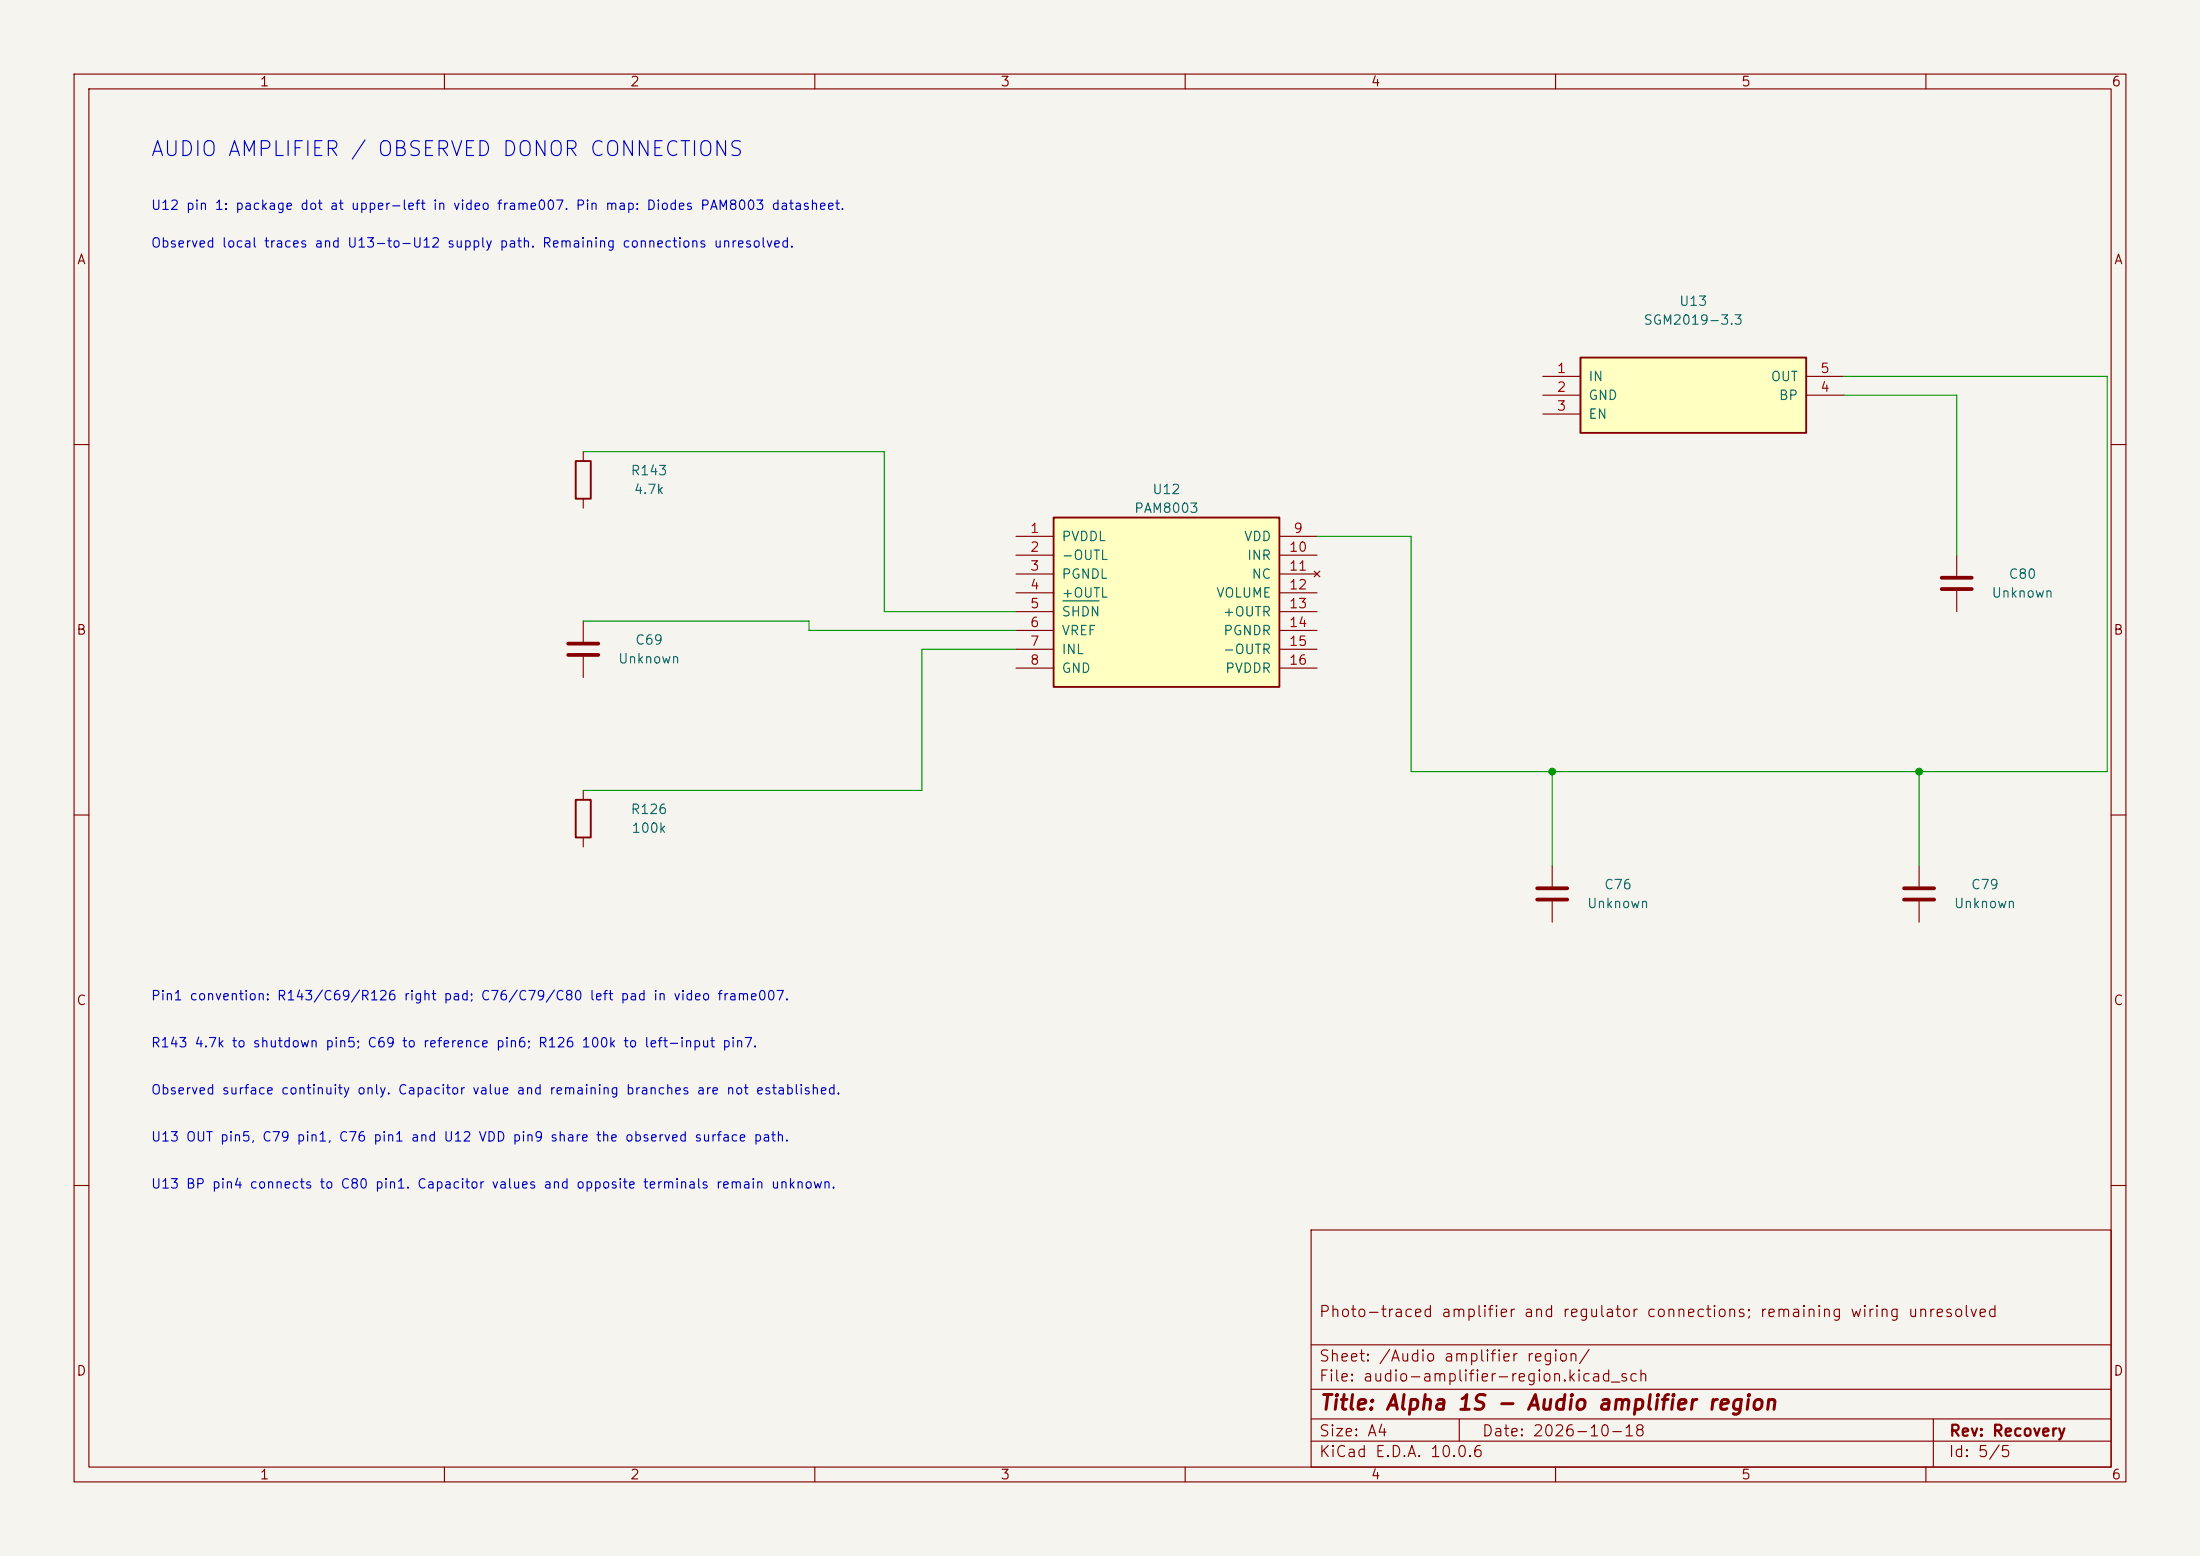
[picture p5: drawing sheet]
(kicad_sch
 (version 20260306)
 (generator "eeschema")
 (generator_version "10.0")
 (paper "A4")
 (title_block
  (title "Alpha 1S - Audio amplifier region")
  (date "2026-10-18")
  (rev "Recovery")
  (comment 1 "Photo-traced amplifier and regulator connections; remaining wiring unresolved"))
 (lib_symbols
  (symbol "Alpha1S:PAM8003"
   (pin_names
    (offset 1.016)) (exclude_from_sim no) (in_bom yes) (on_board yes)
   (in_pos_files yes)
   (duplicate_pin_numbers_are_jumpers no)
   (property "Reference" "U" (at 0 16.51 0) (show_name no) (do_not_autoplace no) (effects (font (size 1.27 1.27))))
   (property "Value" "PAM8003" (at 0 13.97 0) (show_name no) (do_not_autoplace no) (effects (font (size 1.27 1.27))))
   (property "Footprint" "" (at 0 0 0) (show_name no) (do_not_autoplace no) (hide yes) (effects (font (size 1.27 1.27))))
   (property "Datasheet" "https://www.diodes.com/datasheet/download/PAM8003.pdf" (at 0 0 0) (show_name no) (do_not_autoplace no) (hide yes) (effects (font (size 1.27 1.27))))
   (property "Description" "" (at 0 0 0) (show_name no) (do_not_autoplace no) (hide yes) (effects (font (size 1.27 1.27))))
   (symbol "PAM8003_0_1"
    (rectangle (start -15.24 11.43) (end 15.24 -11.43) (stroke (width 0.254) (type default)) (fill (type background))))
   (symbol "PAM8003_1_1"
    (pin power_in line (at -20.32 8.89 0) (length 5.08) (name "PVDDL" (effects (font (size 1.27 1.27)))) (number "1" (effects (font (size 1.27 1.27)))))
    (pin output line (at -20.32 6.35 0) (length 5.08) (name "-OUTL" (effects (font (size 1.27 1.27)))) (number "2" (effects (font (size 1.27 1.27)))))
    (pin power_in line (at -20.32 3.81 0) (length 5.08) (name "PGNDL" (effects (font (size 1.27 1.27)))) (number "3" (effects (font (size 1.27 1.27)))))
    (pin output line (at -20.32 1.27 0) (length 5.08) (name "+OUTL" (effects (font (size 1.27 1.27)))) (number "4" (effects (font (size 1.27 1.27)))))
    (pin input line (at -20.32 -1.27 0) (length 5.08) (name "~{SHDN}" (effects (font (size 1.27 1.27)))) (number "5" (effects (font (size 1.27 1.27)))))
    (pin output line (at -20.32 -3.81 0) (length 5.08) (name "VREF" (effects (font (size 1.27 1.27)))) (number "6" (effects (font (size 1.27 1.27)))))
    (pin input line (at -20.32 -6.35 0) (length 5.08) (name "INL" (effects (font (size 1.27 1.27)))) (number "7" (effects (font (size 1.27 1.27)))))
    (pin power_in line (at -20.32 -8.89 0) (length 5.08) (name "GND" (effects (font (size 1.27 1.27)))) (number "8" (effects (font (size 1.27 1.27)))))
    (pin power_in line (at 20.32 8.89 180) (length 5.08) (name "VDD" (effects (font (size 1.27 1.27)))) (number "9" (effects (font (size 1.27 1.27)))))
    (pin input line (at 20.32 6.35 180) (length 5.08) (name "INR" (effects (font (size 1.27 1.27)))) (number "10" (effects (font (size 1.27 1.27)))))
    (pin no_connect line (at 20.32 3.81 180) (length 5.08) (name "NC" (effects (font (size 1.27 1.27)))) (number "11" (effects (font (size 1.27 1.27)))))
    (pin input line (at 20.32 1.27 180) (length 5.08) (name "VOLUME" (effects (font (size 1.27 1.27)))) (number "12" (effects (font (size 1.27 1.27)))))
    (pin output line (at 20.32 -1.27 180) (length 5.08) (name "+OUTR" (effects (font (size 1.27 1.27)))) (number "13" (effects (font (size 1.27 1.27)))))
    (pin power_in line (at 20.32 -3.81 180) (length 5.08) (name "PGNDR" (effects (font (size 1.27 1.27)))) (number "14" (effects (font (size 1.27 1.27)))))
    (pin output line (at 20.32 -6.35 180) (length 5.08) (name "-OUTR" (effects (font (size 1.27 1.27)))) (number "15" (effects (font (size 1.27 1.27)))))
    (pin power_in line (at 20.32 -8.89 180) (length 5.08) (name "PVDDR" (effects (font (size 1.27 1.27)))) (number "16" (effects (font (size 1.27 1.27))))))
   (embedded_fonts no))
  (symbol "Alpha1S:SGM2019_3V3"
   (pin_names
    (offset 1.016)) (exclude_from_sim no) (in_bom yes) (on_board yes)
   (in_pos_files yes)
   (duplicate_pin_numbers_are_jumpers no)
   (property "Reference" "U" (at 0 10.16 0) (show_name no) (do_not_autoplace no) (effects (font (size 1.27 1.27))))
   (property "Value" "SGM2019_3V3" (at 0 7.62 0) (show_name no) (do_not_autoplace no) (effects (font (size 1.27 1.27))))
   (property "Footprint" "" (at 0 0 0) (show_name no) (do_not_autoplace no) (hide yes) (effects (font (size 1.27 1.27))))
   (property "Datasheet" "https://www.sg-micro.com/rect/assets/7da5804a-f54d-4ca1-8da5-7edb5881f7ad/SGM2019.pdf" (at 0 0 0) (show_name no) (do_not_autoplace no) (hide yes) (effects (font (size 1.27 1.27))))
   (property "Description" "" (at 0 0 0) (show_name no) (do_not_autoplace no) (hide yes) (effects (font (size 1.27 1.27))))
   (symbol "SGM2019_3V3_0_1"
    (rectangle (start -15.24 5.08) (end 15.24 -5.08) (stroke (width 0.254) (type default)) (fill (type background))))
   (symbol "SGM2019_3V3_1_1"
    (pin power_in line (at -20.32 2.54 0) (length 5.08) (name "IN" (effects (font (size 1.27 1.27)))) (number "1" (effects (font (size 1.27 1.27)))))
    (pin power_in line (at -20.32 0 0) (length 5.08) (name "GND" (effects (font (size 1.27 1.27)))) (number "2" (effects (font (size 1.27 1.27)))))
    (pin input line (at -20.32 -2.54 0) (length 5.08) (name "EN" (effects (font (size 1.27 1.27)))) (number "3" (effects (font (size 1.27 1.27)))))
    (pin passive line (at 20.32 0 180) (length 5.08) (name "BP" (effects (font (size 1.27 1.27)))) (number "4" (effects (font (size 1.27 1.27)))))
    (pin power_out line (at 20.32 2.54 180) (length 5.08) (name "OUT" (effects (font (size 1.27 1.27)))) (number "5" (effects (font (size 1.27 1.27))))))
   (embedded_fonts no))
  (symbol "Device:C"
   (pin_numbers (hide yes))
   (pin_names
    (offset 0.254)) (exclude_from_sim no) (in_bom yes) (on_board yes)
   (in_pos_files yes)
   (duplicate_pin_numbers_are_jumpers no)
   (property "Reference" "C" (at 0.635 2.54 0) (show_name no) (do_not_autoplace no) (effects (font (size 1.27 1.27)) (justify left)))
   (property "Value" "C" (at 0.635 -2.54 0) (show_name no) (do_not_autoplace no) (effects (font (size 1.27 1.27)) (justify left)))
   (property "Footprint" "" (at 0.9652 -3.81 0) (show_name no) (do_not_autoplace no) (hide yes) (effects (font (size 1.27 1.27))))
   (property "Datasheet" "" (at 0 0 0) (show_name no) (do_not_autoplace no) (hide yes) (effects (font (size 1.27 1.27))))
   (property "Description" "Unpolarized capacitor" (at 0 0 0) (show_name no) (do_not_autoplace no) (hide yes) (effects (font (size 1.27 1.27))))
   (symbol "C_0_1"
    (polyline (pts (xy -2.032 0.762) (xy 2.032 0.762)) (stroke (width 0.508) (type default)) (fill (type none)))
    (polyline (pts (xy -2.032 -0.762) (xy 2.032 -0.762)) (stroke (width 0.508) (type default)) (fill (type none))))
   (symbol "C_1_1"
    (pin passive line (at 0 3.81 270) (length 2.794) (name "" (effects (font (size 1.27 1.27)))) (number "1" (effects (font (size 1.27 1.27)))))
    (pin passive line (at 0 -3.81 90) (length 2.794) (name "" (effects (font (size 1.27 1.27)))) (number "2" (effects (font (size 1.27 1.27))))))
   (embedded_fonts no))
  (symbol "Device:R"
   (pin_numbers (hide yes))
   (pin_names
    (offset 0)) (exclude_from_sim no) (in_bom yes) (on_board yes)
   (in_pos_files yes)
   (duplicate_pin_numbers_are_jumpers no)
   (property "Reference" "R" (at 2.032 0 90) (show_name no) (do_not_autoplace no) (effects (font (size 1.27 1.27))))
   (property "Value" "R" (at 0 0 90) (show_name no) (do_not_autoplace no) (effects (font (size 1.27 1.27))))
   (property "Footprint" "" (at -1.778 0 90) (show_name no) (do_not_autoplace no) (hide yes) (effects (font (size 1.27 1.27))))
   (property "Datasheet" "" (at 0 0 0) (show_name no) (do_not_autoplace no) (hide yes) (effects (font (size 1.27 1.27))))
   (property "Description" "Resistor" (at 0 0 0) (show_name no) (do_not_autoplace no) (hide yes) (effects (font (size 1.27 1.27))))
   (symbol "R_0_1"
    (rectangle (start -1.016 -2.54) (end 1.016 2.54) (stroke (width 0.254) (type default)) (fill (type none))))
   (symbol "R_1_1"
    (pin passive line (at 0 3.81 270) (length 1.27) (name "" (effects (font (size 1.27 1.27)))) (number "1" (effects (font (size 1.27 1.27)))))
    (pin passive line (at 0 -3.81 90) (length 1.27) (name "" (effects (font (size 1.27 1.27)))) (number "2" (effects (font (size 1.27 1.27))))))
   (embedded_fonts no)))
 (text "Pin1 convention: R143/C69/R126 right pad; C76/C79/C80 left pad in video frame007."
  (exclude_from_sim no)
  (at 20.32 134.62 0)
  (effects (font (size 1.27 1.27)) (justify left)))
 (text "U13 BP pin4 connects to C80 pin1. Capacitor values and opposite terminals remain unknown."
  (exclude_from_sim no)
  (at 20.32 160.02 0)
  (effects (font (size 1.27 1.27)) (justify left)))
 (text "Observed surface continuity only. Capacitor value and remaining branches are not established."
  (exclude_from_sim no)
  (at 20.32 147.32 0)
  (effects (font (size 1.27 1.27)) (justify left)))
 (text "U12 pin 1: package dot at upper-left in video frame007. Pin map: Diodes PAM8003 datasheet."
  (exclude_from_sim no)
  (at 20.32 27.94 0)
  (effects (font (size 1.27 1.27)) (justify left)))
 (text "R143 4.7k to shutdown pin5; C69 to reference pin6; R126 100k to left-input pin7."
  (exclude_from_sim no)
  (at 20.32 140.97 0)
  (effects (font (size 1.27 1.27)) (justify left)))
 (text "Observed local traces and U13-to-U12 supply path. Remaining connections unresolved."
  (exclude_from_sim no)
  (at 20.32 33.02 0)
  (effects (font (size 1.27 1.27)) (justify left)))
 (text "U13 OUT pin5, C79 pin1, C76 pin1 and U12 VDD pin9 share the observed surface path."
  (exclude_from_sim no)
  (at 20.32 153.67 0)
  (effects (font (size 1.27 1.27)) (justify left)))
 (text "AUDIO AMPLIFIER / OBSERVED DONOR CONNECTIONS"
  (exclude_from_sim no)
  (at 20.32 20.32 0)
  (effects (font (size 2 2)) (justify left)))
 (junction
  (at 259.08 104.14)
  (diameter 0)
  (color 0 0 0 0))
 (junction
  (at 209.55 104.14)
  (diameter 0)
  (color 0 0 0 0))
 (wire
  (pts (xy 119.38 82.55) (xy 137.16 82.55))
  (stroke (width 0) (type default)))
 (wire
  (pts (xy 264.16 53.34) (xy 264.16 74.93))
  (stroke (width 0) (type default)))
 (wire
  (pts (xy 284.48 104.14) (xy 259.08 104.14))
  (stroke (width 0) (type default)))
 (wire
  (pts (xy 209.55 104.14) (xy 209.55 116.84))
  (stroke (width 0) (type default)))
 (wire
  (pts (xy 284.48 50.8) (xy 284.48 104.14))
  (stroke (width 0) (type default)))
 (wire
  (pts (xy 190.5 104.14) (xy 190.5 72.39))
  (stroke (width 0) (type default)))
 (wire
  (pts (xy 248.92 53.34) (xy 264.16 53.34))
  (stroke (width 0) (type default)))
 (wire
  (pts (xy 259.08 104.14) (xy 259.08 116.84))
  (stroke (width 0) (type default)))
 (wire
  (pts (xy 209.55 104.14) (xy 190.5 104.14))
  (stroke (width 0) (type default)))
 (wire
  (pts (xy 78.74 60.96) (xy 119.38 60.96))
  (stroke (width 0) (type default)))
 (wire
  (pts (xy 124.46 106.68) (xy 124.46 87.63))
  (stroke (width 0) (type default)))
 (wire
  (pts (xy 190.5 72.39) (xy 177.8 72.39))
  (stroke (width 0) (type default)))
 (wire
  (pts (xy 78.74 83.82) (xy 109.22 83.82))
  (stroke (width 0) (type default)))
 (wire
  (pts (xy 248.92 50.8) (xy 284.48 50.8))
  (stroke (width 0) (type default)))
 (wire
  (pts (xy 109.22 83.82) (xy 109.22 85.09))
  (stroke (width 0) (type default)))
 (wire
  (pts (xy 119.38 60.96) (xy 119.38 82.55))
  (stroke (width 0) (type default)))
 (wire
  (pts (xy 78.74 106.68) (xy 124.46 106.68))
  (stroke (width 0) (type default)))
 (wire
  (pts (xy 259.08 104.14) (xy 209.55 104.14))
  (stroke (width 0) (type default)))
 (wire
  (pts (xy 109.22 85.09) (xy 137.16 85.09))
  (stroke (width 0) (type default)))
 (wire
  (pts (xy 124.46 87.63) (xy 137.16 87.63))
  (stroke (width 0) (type default)))
 (symbol
  (lib_id "Alpha1S:SGM2019_3V3")
  (at 228.6 53.34 0)
  (unit 1)
  (body_style 1)
  (exclude_from_sim no)
  (in_bom yes)
  (on_board yes)
  (in_pos_files yes)
  (dnp no)
  (property "Reference" "U13" (at 228.6 40.64 0) (show_name no) (do_not_autoplace no) (effects (font (size 1.27 1.27))))
  (property "Value" "SGM2019-3.3" (at 228.6 43.18 0) (show_name no) (do_not_autoplace no) (effects (font (size 1.27 1.27))))
  (property "Footprint" "Alpha1S:SGM2019_SOT23_5_Manufacturer_Recommended" (at 228.6 53.34 0) (hide yes) (show_name no) (do_not_autoplace no) (effects (font (size 1.27 1.27))))
  (property "Datasheet" "https://www.sg-micro.com/rect/assets/7da5804a-f54d-4ca1-8da5-7edb5881f7ad/SGM2019.pdf" (at 228.6 53.34 0) (hide yes) (show_name no) (do_not_autoplace no) (effects (font (size 1.27 1.27))))
  (property "Description" "" (at 228.6 53.34 0) (show_name no) (do_not_autoplace no) (effects (font (size 1.27 1.27))))
  (property "Evidence" "IMG_4512.MOV marking and manufacturer pin map; see video-readings-2026-10-18.json. Donor nets untraced." (at 228.6 53.34 0) (hide yes) (show_name no) (do_not_autoplace no) (effects (font (size 1.27 1.27))))
  (property "FootprintEvidence" "reference/sgm2019-datasheet.pdf page15; photo center and confirmed pin1 from component-placement.json. Exact donor lands unverified." (at 228.6 53.34 0) (hide yes) (show_name no) (do_not_autoplace no) (effects (font (size 1.27 1.27))))
  (pin "5")
  (pin "4")
  (pin "3")
  (pin "2")
  (pin "1"))
 (symbol
  (lib_id "Device:C")
  (at 259.08 120.65 0)
  (unit 1)
  (body_style 1)
  (exclude_from_sim no)
  (in_bom yes)
  (on_board yes)
  (in_pos_files yes)
  (dnp no)
  (property "Reference" "C79" (at 267.97 119.38 0) (show_name no) (do_not_autoplace no) (effects (font (size 1.27 1.27))))
  (property "Value" "Unknown" (at 267.97 121.92 0) (show_name no) (do_not_autoplace no) (effects (font (size 1.27 1.27))))
  (property "Footprint" "" (at 267.97 121.92 0) (hide yes) (show_name no) (do_not_autoplace no) (effects (font (size 1.27 1.27))))
  (property "Datasheet" "" (at 267.97 121.92 0) (hide yes) (show_name no) (do_not_autoplace no) (effects (font (size 1.27 1.27))))
  (property "Description" "" (at 267.97 121.92 0) (show_name no) (do_not_autoplace no) (effects (font (size 1.27 1.27))))
  (property "Evidence" "Video frame06s and fullscan007/008: left terminal connects to U13 pin5 OUT. Pin1=left, pin2=right. Value and opposite-terminal connection unresolved." (at 267.97 121.92 0) (hide yes) (show_name no) (do_not_autoplace no) (effects (font (size 1.27 1.27))))
  (pin "2")
  (pin "1"))
 (symbol
  (lib_id "Device:C")
  (at 209.55 120.65 0)
  (unit 1)
  (body_style 1)
  (exclude_from_sim no)
  (in_bom yes)
  (on_board yes)
  (in_pos_files yes)
  (dnp no)
  (property "Reference" "C76" (at 218.44 119.38 0) (show_name no) (do_not_autoplace no) (effects (font (size 1.27 1.27))))
  (property "Value" "Unknown" (at 218.44 121.92 0) (show_name no) (do_not_autoplace no) (effects (font (size 1.27 1.27))))
  (property "Footprint" "" (at 218.44 121.92 0) (hide yes) (show_name no) (do_not_autoplace no) (effects (font (size 1.27 1.27))))
  (property "Datasheet" "" (at 218.44 121.92 0) (hide yes) (show_name no) (do_not_autoplace no) (effects (font (size 1.27 1.27))))
  (property "Description" "" (at 209.55 120.65 0) (show_name no) (do_not_autoplace no) (effects (font (size 1.27 1.27))))
  (property "Evidence" "Video frame06s and fullscan007/008: left terminal connects to U12 pin9 VDD and U13 output. Pin1=left, pin2=right. Value and opposite-terminal connection unresolved." (at 218.44 121.92 0) (hide yes) (show_name no) (do_not_autoplace no) (effects (font (size 1.27 1.27))))
  (pin "1")
  (pin "2"))
 (symbol
  (lib_id "Device:C")
  (at 264.16 78.74 0)
  (unit 1)
  (body_style 1)
  (exclude_from_sim no)
  (in_bom yes)
  (on_board yes)
  (in_pos_files yes)
  (dnp no)
  (property "Reference" "C80" (at 273.05 77.47 0) (show_name no) (do_not_autoplace no) (effects (font (size 1.27 1.27))))
  (property "Value" "Unknown" (at 273.05 80.01 0) (show_name no) (do_not_autoplace no) (effects (font (size 1.27 1.27))))
  (property "Footprint" "" (at 273.05 80.01 0) (hide yes) (show_name no) (do_not_autoplace no) (effects (font (size 1.27 1.27))))
  (property "Datasheet" "" (at 273.05 80.01 0) (hide yes) (show_name no) (do_not_autoplace no) (effects (font (size 1.27 1.27))))
  (property "Description" "" (at 273.05 80.01 0) (show_name no) (do_not_autoplace no) (effects (font (size 1.27 1.27))))
  (property "Evidence" "Video frame06s and fullscan007/008: left terminal connects to U13 pin4 BP. Pin1=left, pin2=right. Value and opposite-terminal connection unresolved." (at 273.05 80.01 0) (hide yes) (show_name no) (do_not_autoplace no) (effects (font (size 1.27 1.27))))
  (pin "1")
  (pin "2"))
 (symbol
  (lib_id "Device:R")
  (at 78.74 110.49 0)
  (unit 1)
  (body_style 1)
  (exclude_from_sim no)
  (in_bom yes)
  (on_board yes)
  (in_pos_files yes)
  (dnp no)
  (property "Reference" "R126" (at 87.63 109.22 0) (show_name no) (do_not_autoplace no) (effects (font (size 1.27 1.27))))
  (property "Value" "100k" (at 87.63 111.76 0) (show_name no) (do_not_autoplace no) (effects (font (size 1.27 1.27))))
  (property "Footprint" "" (at 78.74 110.49 0) (hide yes) (show_name no) (do_not_autoplace no) (effects (font (size 1.27 1.27))))
  (property "Datasheet" "" (at 78.74 110.49 0) (hide yes) (show_name no) (do_not_autoplace no) (effects (font (size 1.27 1.27))))
  (property "Description" "" (at 78.74 110.49 0) (show_name no) (do_not_autoplace no) (effects (font (size 1.27 1.27))))
  (property "Evidence" "Marking 104; video-readings-2026-10-18.json; reference/video-4512/frame-02s.png; marking_decoded_not_measured; pin1=right pad in video frame007, observed connected to U12; pin2=left pad, connection unknown." (at 78.74 110.49 0) (hide yes) (show_name no) (do_not_autoplace no) (effects (font (size 1.27 1.27))))
  (property "DonorSide" "back" (at 78.74 110.49 0) (hide yes) (show_name no) (do_not_autoplace no) (effects (font (size 1.27 1.27))))
  (property "ObservedMarking" "104" (at 78.74 110.49 0) (hide yes) (show_name no) (do_not_autoplace no) (effects (font (size 1.27 1.27))))
  (property "RecoveryStatus" "Pin1 right in frame007; one observed local connection; opposite terminal unresolved" (at 78.74 110.49 0) (hide yes) (show_name no) (do_not_autoplace no) (effects (font (size 1.27 1.27))))
  (pin "1")
  (pin "2"))
 (symbol
  (lib_id "Device:C")
  (at 78.74 87.63 0)
  (unit 1)
  (body_style 1)
  (exclude_from_sim no)
  (in_bom yes)
  (on_board yes)
  (in_pos_files yes)
  (dnp no)
  (property "Reference" "C69" (at 87.63 86.36 0) (show_name no) (do_not_autoplace no) (effects (font (size 1.27 1.27))))
  (property "Value" "Unknown" (at 87.63 88.9 0) (show_name no) (do_not_autoplace no) (effects (font (size 1.27 1.27))))
  (property "Footprint" "" (at 78.74 87.63 0) (hide yes) (show_name no) (do_not_autoplace no) (effects (font (size 1.27 1.27))))
  (property "Datasheet" "" (at 78.74 87.63 0) (hide yes) (show_name no) (do_not_autoplace no) (effects (font (size 1.27 1.27))))
  (property "Description" "" (at 78.74 87.63 0) (show_name no) (do_not_autoplace no) (effects (font (size 1.27 1.27))))
  (property "Evidence" "Video frame007: right pad connects to U12 pin6; pin1=right, pin2=left. Value and opposite-terminal net unknown." (at 78.74 87.63 0) (hide yes) (show_name no) (do_not_autoplace no) (effects (font (size 1.27 1.27))))
  (pin "1")
  (pin "2"))
 (symbol
  (lib_id "Device:R")
  (at 78.74 64.77 0)
  (unit 1)
  (body_style 1)
  (exclude_from_sim no)
  (in_bom yes)
  (on_board yes)
  (in_pos_files yes)
  (dnp no)
  (property "Reference" "R143" (at 87.63 63.5 0) (show_name no) (do_not_autoplace no) (effects (font (size 1.27 1.27))))
  (property "Value" "4.7k" (at 87.63 66.04 0) (show_name no) (do_not_autoplace no) (effects (font (size 1.27 1.27))))
  (property "Footprint" "" (at 78.74 64.77 0) (hide yes) (show_name no) (do_not_autoplace no) (effects (font (size 1.27 1.27))))
  (property "Datasheet" "" (at 78.74 64.77 0) (hide yes) (show_name no) (do_not_autoplace no) (effects (font (size 1.27 1.27))))
  (property "Description" "" (at 78.74 64.77 0) (show_name no) (do_not_autoplace no) (effects (font (size 1.27 1.27))))
  (property "Evidence" "Marking 472; video-readings-2026-10-18.json; reference/video-4512/frame-02s.png; marking_decoded_not_measured; pin1=right pad in video frame007, observed connected to U12; pin2=left pad, connection unknown." (at 78.74 64.77 0) (hide yes) (show_name no) (do_not_autoplace no) (effects (font (size 1.27 1.27))))
  (property "DonorSide" "back" (at 78.74 64.77 0) (hide yes) (show_name no) (do_not_autoplace no) (effects (font (size 1.27 1.27))))
  (property "ObservedMarking" "472" (at 78.74 64.77 0) (hide yes) (show_name no) (do_not_autoplace no) (effects (font (size 1.27 1.27))))
  (property "RecoveryStatus" "Pin1 right in frame007; one observed local connection; opposite terminal unresolved" (at 78.74 64.77 0) (hide yes) (show_name no) (do_not_autoplace no) (effects (font (size 1.27 1.27))))
  (pin "1")
  (pin "2"))
 (symbol
  (lib_id "Alpha1S:PAM8003")
  (at 157.48 81.28 0)
  (unit 1)
  (body_style 1)
  (exclude_from_sim no)
  (in_bom yes)
  (on_board yes)
  (in_pos_files yes)
  (dnp no)
  (property "Reference" "U12" (at 157.48 66.04 0) (show_name no) (do_not_autoplace no) (effects (font (size 1.27 1.27))))
  (property "Value" "PAM8003" (at 157.48 68.58 0) (show_name no) (do_not_autoplace no) (effects (font (size 1.27 1.27))))
  (property "Footprint" "Alpha1S:PAM8003_SO16_Manufacturer_Recommended" (at 157.48 81.28 0) (hide yes) (show_name no) (do_not_autoplace no) (effects (font (size 1.27 1.27))))
  (property "Datasheet" "https://www.diodes.com/datasheet/download/PAM8003.pdf" (at 157.48 81.28 0) (hide yes) (show_name no) (do_not_autoplace no) (effects (font (size 1.27 1.27))))
  (property "Description" "" (at 157.48 81.28 0) (show_name no) (do_not_autoplace no) (effects (font (size 1.27 1.27))))
  (property "Evidence" "Donor chip marking; pin map from Diodes DS36421" (at 157.48 81.28 0) (hide yes) (show_name no) (do_not_autoplace no) (effects (font (size 1.27 1.27))))
  (property "FootprintEvidence" "Package dot upper-left in frame007/frame02s; lower-right in back-scaled photo. Manufacturer lands; photo-derived center; exact donor lands unverified." (at 157.48 81.28 0) (hide yes) (show_name no) (do_not_autoplace no) (effects (font (size 1.27 1.27))))
  (pin "15")
  (pin "14")
  (pin "6")
  (pin "2")
  (pin "1")
  (pin "3")
  (pin "9")
  (pin "10")
  (pin "4")
  (pin "5")
  (pin "11")
  (pin "12")
  (pin "7")
  (pin "8")
  (pin "16")
  (pin "13")))
